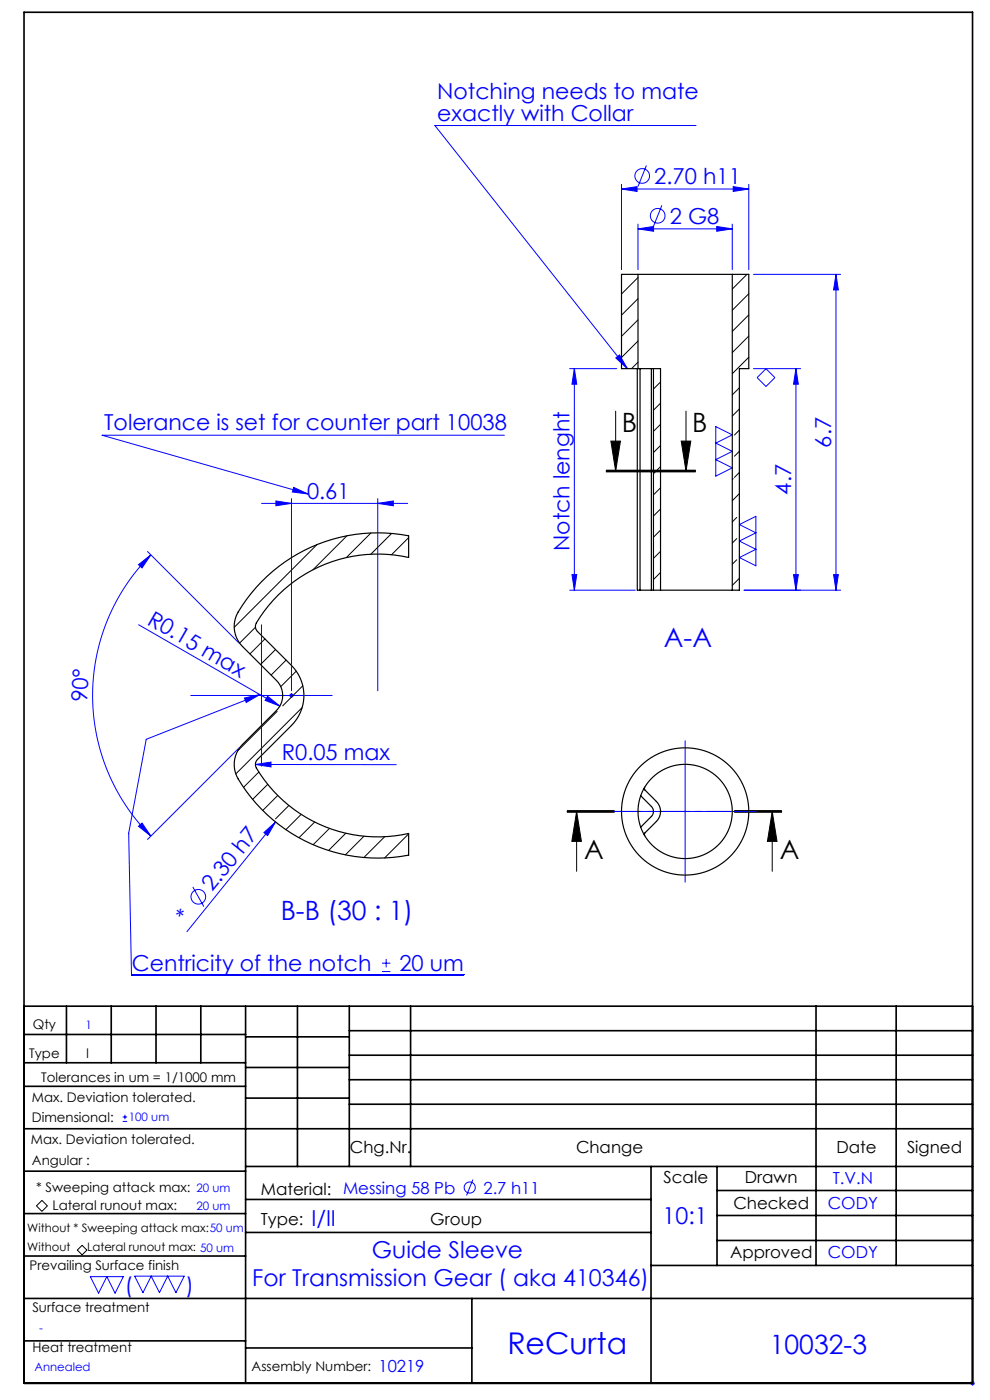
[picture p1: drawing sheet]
<svg xmlns="http://www.w3.org/2000/svg" width="210mm" height="297mm" viewBox="0 0 210 297" stroke-linecap="round" stroke-linejoin="round" font-family="sans-serif">
<g fill="none" stroke="#00f" stroke-width=".21">
<path d="M131.8 39.1v18.1M137.1 35.1l-1.8 4.4M147.6 26.6h-55.3l40.8 51.6M155.5 39.6l3.3 .5-3.3 .5zM158.8 39.1v18.1M131.8 40.1l3.3-.5v1zM131.8 40.1h27M135.3 48.6l3.3-.6v1.1zM135.3 47.6v9.6M135.3 48.6h20M140.4 43.6l-1.8 4.4M152 48l3.3 .6-3.3 .5z"/>
<path d="M155.3 47.6v9.6M159.8 58.2h18.5M177.3 58.2l.5 3.3h-1zM177.3 58.2v67M120.8 78.2h10M121.8 78.2v47M121.8 78.2l.5 3.3h-1zM130.6 75.9l.8-.6 1.7 2.9zM159.8 78.2h10M168.8 78.2l.5 3.3h-1zM168.8 78.2v47M107 92.3h-85.3l43.6 12.5"/>
<path d="M151.8 90.5l3.5 1.8-3.5 1.7 3.5 1.8-3.5 1.7 3.5 1.8-3.5 1.7zM160.6 80.1l1.9-1.9 1.9 1.9-1.9 1.9zM29.4 119.8l2.6-2.1-1.9 2.8zM31.3 117l19.4 19.4M32 117.7a42.2 42.2 0 0 0 0 59.7M55.5 106.8h31M58.5 106.3l3.3 .5-3.3 .5zM61.8 105.8v40.7M62.3 103.4l3 1.4-3.3-.4zM80.1 106.8l3.3-.5v1zM80.1 105.8v40.7M156.8 111.3l3.5-1.8v10.5l-3.5-1.7 3.5-1.8-3.5-1.7 3.5-1.8z"/>
<path d="M29.4 132.5l30 17.3M55.5 132.5v30M120.8 125.2h14M121.3 121.9h1l-.5 3.3zM157.8 125.2h20.5M168.3 121.9h1l-.5 3.3zM176.8 121.9h1l-.5 3.3zM40.5 147.5h30M50.7 158.6l-19.4 19.5M51.9 148.1l3.2-.8-2.9 1.7zM55.1 147.3l-24.1 9.5-3.7 20 .6 30h70.5M56.8 147.7l2.6 2.1-3.2-1.2z"/>
<path d="M61.5 147.2l.7 .7M61.8 147v1M62.2 147.2l-.7 .7M145.3 157.1v30M29.4 175.3l.7-.7 1.9 2.8zM54.2 162.2l3.3-.5v1zM54.2 162.2h29.9M56 176.6l2.5-2.2-1.7 2.9zM58.5 174.4l-18.9 23.3M130.3 172.1h30M40.9 188.2l2.3 4.1M81 206.1h1.8"/>
<path d="M81 204.3h1.8M81.9 203.4v1.8M26 237.9h1M26 237h1M26.5 236.5v.9M100.3 250.2l-1.3 3.4M19.2 270.8h7l-1.8 3.5-1.7-3.5-1.8 3.5zM28.6 270.7h10.5l-1.8 3.5-1.7-3.5-1.8 3.5-1.7-3.5-1.8 3.5zM205.8 293.5h1M205.9 293.1l.7 .7M206.3 293v1M206.6 293.1l-.7 .7"/>
<circle cx="136.2" cy="37.3" r="1.56"/>
<circle cx="139.5" cy="45.8" r="1.56"/>
<circle cx="42.1" cy="190.2" r="1.56"/>
<circle cx="99.6" cy="251.9" r="1.18"/>
</g>
<g fill="none" stroke="#000" stroke-width=".21">
<path d="M128.6 99.9h18.9M128.6 99.7h18.9M129.6 93.6h2l-1 6.3zM130.6 87.2v12.7M144.5 93.6h2l-1 6.3zM145.5 87.2v12.7M128.6 100.1h18.9M120.3 172.3h10zM120.3 172.1h10M120.3 172h10M122.3 172.1l1 6.4h-2zM122.3 172.1v12.7"/>
<path d="M155.8 172.1h10M155.8 172h10M155.8 172.3h10M163.8 172.1l1 6.4h-2zM163.8 172.1v12.7M8.9 254.7l1.2 1.1-1.2 1.2-1.2-1.2zM16.4 265.2l1-1 1 1-1 1z"/>
</g>
<path d="M165.8 172.1h-45.5" fill="none" stroke="#000" stroke-width=".21" stroke-dasharray="6.3 1.3 1.3 1.3" stroke-dashoffset=".7"/>
<path d="M147.5 99.9h-18.9" fill="none" stroke="#000" stroke-width=".21" stroke-dasharray="6.3 1.3 1.3 1.3" stroke-dashoffset="3.9"/>
<g fill="none" stroke="#000" stroke-width=".35">
<path d="M5.1 2.6h201.2v290.9h-201.2zM5.1 213.5h201.2M5.1 219.5h47M14.1 213.5v12M23.6 213.5v12M33.1 213.5v12M42.6 213.5v12M52.1 213.5v80M52.1 220h22M63.1 213.5v34M74.1 218.7h132.2M74.1 213.5v34"/>
<path d="M87.1 213.5v34M173.1 213.5v55M190.1 213.5v55M5.1 239.5h201.2M5.1 230.5h47M5.1 225.5h47M52.1 226.5h22M52.1 233h22M74.1 223.9h132.2M74.1 229.1h132.2M74.1 234.3h132.2M5.1 257.5h47"/>
<path d="M5.1 248.5h47M52.1 247.5h154.2M52.1 254.5h86M138.1 247.5v46M152.1 247.5v21M152.1 252.6h54.2M152.1 257.9h54.2M5.1 275.5h201.2M5.1 266.5h47M52.1 261.5h86M100.1 275.5v18M138.1 268.5h68.2"/>
<path d="M152.1 263.2h54.2M5.1 284.5h47M52.1 286h48"/>
</g>
<g fill="#000">
<path d="M144.5 93.6h2l-1 6.3zM129.6 93.6h2l-1 6.3z"/>
<path d="M163.8 172.1l1 6.4h-2zM122.3 172.1l1 6.4h-2z"/>
</g>
<g fill="#00f">
<path d="M56.8 147.7l2.6 2.1-3.2-1.2z"/>
<path d="M56 176.6l2.5-2.2-1.7 2.9z"/>
<path d="M54.2 162.2l3.3-.5v1z"/>
<path d="M130.6 75.9l.8-.6 1.7 2.9zM62.3 103.4l3 1.4-3.3-.4zM51.9 148.1l3.2-.8-2.9 1.7z"/>
<path d="M58.5 106.3l3.3 .5-3.3 .5zM80.1 106.8l3.3-.5v1z"/>
<path d="M29.4 119.8l2.6-2.1-1.9 2.8zM29.4 175.3l.7-.7 1.9 2.8z"/>
<path d="M177.3 58.2l.5 3.3h-1zM176.8 121.9h1l-.5 3.3z"/>
<path d="M168.8 78.2l.5 3.3h-1zM168.3 121.9h1l-.5 3.3zM121.8 78.2l.5 3.3h-1zM121.3 121.9h1l-.5 3.3z"/>
<path d="M131.8 40.1l3.3-.5v1zM155.5 39.6l3.3 .5-3.3 .5zM135.3 48.6l3.3-.6v1.1zM152 48l3.3 .6-3.3 .5z"/>
</g>
<g fill="none" stroke="#000" stroke-width=".25">
<path d="M135.3 58.2h20M135.3 58.2h-3.5v20h3.5M135.3 58.2v20M155.3 58.2h3.5v20h-2v47h-1.5M155.3 58.2v67M135.2 78.2v47h.6M135.3 78.2h2.9M135.8 78.2v47M138.2 78.2h.4M138.2 78.2v47M138.6 78.2h1.5v47M138.6 78.2v47"/>
<path d="M55.5 123.4a34.5 34.5 0 0 1 31.2-9.7v4.6a29.8 29.8 0 0 0-32.5 14.3v.7l.4 .7 7.2 7.2a9 9 0 0 1 0 12.7l-7.2 7.2a1.5 1.5 0 0 0-.2 1.8 30 30 0 0 0 32.3 13.9v4.6a34.4 34.4 0 0 1-36.5-16.8 6 6 0 0 1 1.2-6.7l7.2-7.2a4.5 4.5 0 0 0 0-6.3l-7.2-7.3a6 6 0 0 1-.9-7.3l2.8-4zM135.8 125.2h2.4M138.2 125.2h.4M138.6 125.2h1.5M140.1 125.2h15.2M135.9 168.8l2.3 2.3a1.5 1.5 0 0 1 0 2.1l-2.3 2.3M136.8 167v.6l2.4 2.4a3 3 0 0 1 0 4.3l-2.4 2.4v.6"/>
<circle cx="145.3" cy="172.1" r="10"/>
<circle cx="145.3" cy="172.1" r="13.5"/>
</g>
<g fill="none" stroke="#000" stroke-width=".21">
<path d="M135.3 58.9l-3.5 3.5M158.5 58.2l-3.2 3.1M135.3 63.4l-3.5 3.5M135.3 67.9l-3.5 3.5M135.3 72.3l-3.5 3.5M135.3 76.8l-1.3 1.4M158.8 62.3l-3.5 3.5M158.8 66.8l-3.5 3.5M158.8 71.3l-3.5 3.5M158.8 75.8l-3.5 3.5M140.1 81l-1.5 1.5M140.1 85.5l-1.5 1.5"/>
<path d="M140.1 90l-1.5 1.5M140.1 94.5l-1.5 1.5M140.1 99l-1.5 1.5M156.8 82.3l-1.5 1.5M156.8 86.8l-1.5 1.5M156.8 91.3l-1 1M156.8 95.7l-1 1.1M67.2 115.5l-17.5 17.6M73.6 113.7l-7.2 7.2M78.7 113.1l-5.2 5.2M83.1 113.2l-4.4 4.4M86.7 114.1l-3.7 3.6"/>
<path d="M140.1 103.5l-1.5 1.5M140.1 108l-1.5 1.5M140.1 112.5l-1.5 1.5M140.1 117l-1.5 1.5M155.5 101.5l-.2 .2M156.3 109.8l-1 .9M156.3 114.3l-1 .9M156.3 118.8l-1 .9M156.8 100.2l-1 1.1M156.8 104.7l-1.5 1.5M54.2 133.1l-3.4 3.3M56.2 135.5l-3.2 3.2"/>
<path d="M58.4 137.8l-3.1 3.2M140.1 121.4l-1.5 1.5M156.8 122.7l-1.5 1.5M58.8 150.9l-8.4 8.4M60.7 140l-3.2 3.2M62.8 142.4l-3.2 3.3M64.1 150.1l-14.1 14.1M64.2 145.5l-4.2 4.2M54.9 163.8l-3.2 3.2M56.8 166.4l-3.2 3.2M58.9 168.8l-3.2 3.1M61.3 170.9l-2.9 2.8"/>
<path d="M63.9 172.8l-3.3 3.2M66.8 174.4l-3.4 3.3M69.9 175.7l-3.5 3.5M73.4 176.8l-3.7 3.6M77.2 177.4l-3.9 3.9M81.6 177.5l-4.4 4.4M86.7 176.9l-5.1 5.1M86.7 181.4h.1"/>
</g>
<text font-size="6.3" fill="#00f" x="107.6" y="287.3">ReCurta</text>
<g font-size="5.6">
<text x="131.9" y="91.6">B</text>
<text x="146.8" y="91.6">B</text>
<text x="123.9" y="182.3">A</text>
<text x="165.4" y="182.3">A</text>
</g>
<g font-size="5.6" fill="#00f">
<text x="140.8" y="137.2">A-A</text>
<text x="59.5" y="195.1">B-B (30 : 1)</text>
<text x="163.3" y="287.2">10032-3</text>
</g>
<g font-size="4.9" fill="#00f">
<text x="140.6" y="259.7">10:1</text>
<text x="78.9" y="267">Guide Sleeve</text>
<text x="53.5" y="272.9">For Transmission Gear ( aka 410346)</text>
</g>
<g font-size="4.7" fill="#00f">
<text x="92.8" y="21.1">Notching needs to mate</text>
<text x="92.8" y="25.6">exactly with Collar</text>
<text x="138.8" y="39">2.70 h11</text>
<text x="142.1" y="47.5">2 G8</text>
<text x="22.1" y="91.3">Tolerance is set for counter part 10038</text>
<text x="176.3" y="94.9" transform="rotate(-90 176.3 94.9)">6.7</text>
<text x="65.1" y="105.8">0.61</text>
<text x="167.8" y="104.9" transform="rotate(-90 167.8 104.9)">4.7</text>
<text x="120.8" y="116.9" transform="rotate(-90 120.8 116.9)">Notch lenght</text>
<text x="31" y="132.3" transform="rotate(30 31 132.3)">R0.15 max</text>
<text x="18.5" y="149" transform="rotate(-87 18.5 149)">90°</text>
<text x="59.8" y="161.2">R0.05 max</text>
<text x="45" y="189.3" transform="rotate(-51 45 189.3)">2.30 h7</text>
<text x="39.6" y="196" transform="rotate(-51 39.6 196)">*</text>
<text x="28" y="206.1">Centricity of the notch</text>
<text x="84.7" y="206.1">20 um</text>
<text x="66.1" y="260">I/II</text>
<text x="26.5" y="274.2">(</text>
<text x="39.4" y="274.2">)</text>
</g>
<g font-size="3.5">
<text x="74.2" y="244.7">Chg.Nr.</text>
<text x="122.2" y="244.7">Change</text>
<text x="177.4" y="244.7">Date</text>
<text x="192.4" y="244.7">Signed</text>
<text x="140.8" y="250.9">Scale</text>
<text x="158" y="250.9">Drawn</text>
<text x="55.3" y="253.5">Material: Messing 58 Pb</text>
<text x="155.6" y="256.4">Checked</text>
<text x="55.3" y="259.8">Type:</text>
<text x="91.3" y="259.8">Group</text>
<text x="154.9" y="266.9">Approved</text>
</g>
<g font-size="3.5" fill="#00f">
<text x="176.6" y="251.1">T.V.N</text>
<text x="102.6" y="253.3">2.7 h11</text>
<text x="175.6" y="256.6">CODY</text>
<text x="175.6" y="267">CODY</text>
<text x="80.3" y="291.1">10219</text>
</g>
<g font-size="2.8">
<text x="7" y="218.4">Qty</text>
<text x="6.2" y="224.5">Type</text>
<text x="18.2" y="224.5">I</text>
<text x="6.8" y="233.7">Max. Deviation tolerated.</text>
<text x="8.8" y="229.4">Tolerances in um = 1/1000 mm</text>
<text x="6.8" y="238.1">Dimensional:</text>
<text x="6.6" y="242.8">Max. Deviation tolerated.</text>
<text x="6.8" y="247.1">Angular :</text>
<text x="7.6" y="252.9">* Sweeping attack max:</text>
<text x="11.2" y="256.7">Lateral runout max:</text>
<text x="6.3" y="269.5">Prevailing Surface finish</text>
<text x="6.9" y="278.3">Surface treatment</text>
<text x="6.9" y="286.7">Heat treatment</text>
<text x="53.4" y="290.9">Assembly Number:</text>
</g>
<g font-size="2.5" fill="#00f">
<text x="18.1" y="218.3">1</text>
<text x="27.3" y="237.9">100 um</text>
<text x="41.7" y="256.6">20 um</text>
<text x="41.7" y="252.9">20 um</text>
<text x="8.3" y="282.6">-</text>
<text x="7.3" y="290.8">Annealed</text>
</g>
<g font-size="2.5">
<text x="5.8" y="261.4">Without * Sweeping attack max:50 um</text>
<text x="5.8" y="265.4">Without</text>
<text x="18.5" y="265.3">Lateral runout max: 50 um</text>
</g>
</svg>
